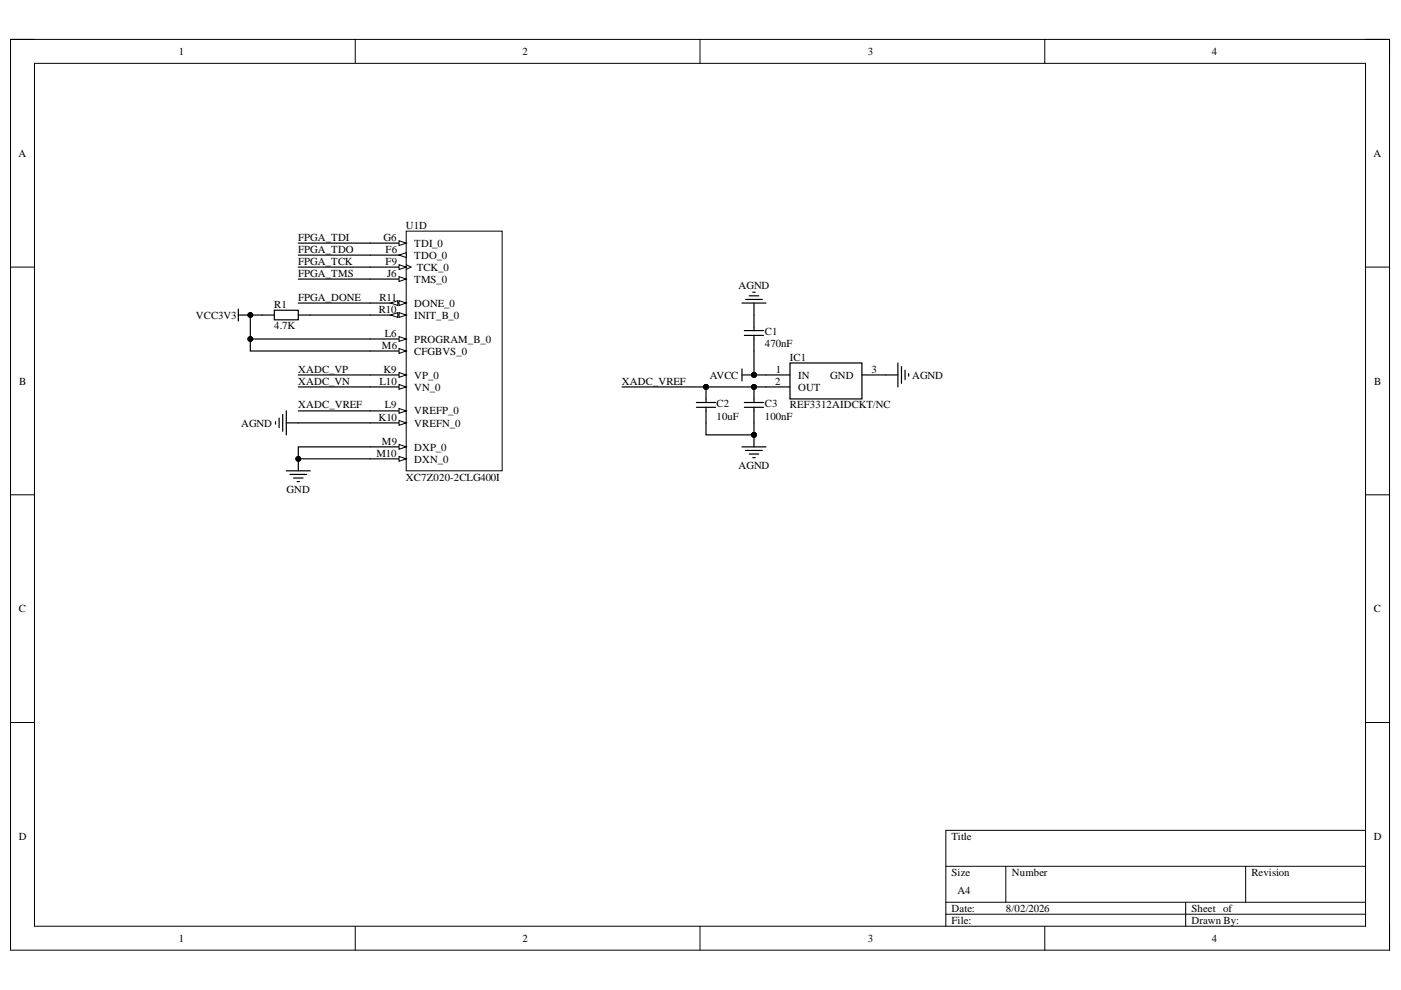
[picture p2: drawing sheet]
<svg xmlns="http://www.w3.org/2000/svg" width="297mm" height="210mm" viewBox="0 0 297 210" stroke-linecap="round" stroke-linejoin="round" font-family="sans-serif">
<path d="M2.2 8.4h292.4v193.1h-292.4z" fill="none" stroke="#000" stroke-width=".21"/>
<path d="M7.3 13.4h282.2v183h-282.2z" fill-rule="evenodd" fill="#fff"/>
<g fill="none" stroke="#000" stroke-width=".21">
<path d="M2.2 8.4h5.1M7.3 13.4h282.2v183h-282.2zM75.3 8.4v5M148.4 8.4v5M221.5 8.4v5M289.5 8.4h5.1v5M2.2 56.6h5.1M289.5 56.6h5.1M2.2 104.9h5.1M289.5 104.9h5.1M2.2 153.2h5.1M289.5 153.2h5.1"/>
<path d="M289.5 176.1h-89v20.3M75.3 196.4v5.1M148.4 196.4v5.1M200.5 183.7h89M200.5 191.3h89M200.5 193.8h89M213.3 183.7v7.6M221.5 196.4v5.1M251.4 191.3v5.1M264.1 183.7v7.6M294.6 196.4v5.1"/>
</g>
<path d="M86.1 49h20.4v50.8h-20.4z" fill-rule="evenodd" fill="#fff"/>
<path d="M86.1 49h20.4v50.8h-20.4z" fill="none" stroke="#000" stroke-width=".21"/>
<path d="M78.5 97.3h7.6" fill="none" stroke="#000" stroke-width=".25"/>
<path d="M84.6 96.8l1.5 .5-1.5 .5z" fill="#fff"/>
<path d="M84.6 96.8l1.5 .5-1.5 .5z" fill="none" stroke="#000" stroke-width=".21"/>
<path d="M78.5 94.7h7.6" fill="none" stroke="#000" stroke-width=".25"/>
<path d="M84.6 94.2l1.5 .5-1.5 .6z" fill="#fff"/>
<path d="M84.6 94.2l1.5 .5-1.5 .6z" fill="none" stroke="#000" stroke-width=".21"/>
<path d="M78.5 89.7h7.6" fill="none" stroke="#000" stroke-width=".25"/>
<path d="M84.6 89.2l1.5 .5-1.5 .5z" fill="#fff"/>
<path d="M84.6 89.2l1.5 .5-1.5 .5z" fill="none" stroke="#000" stroke-width=".21"/>
<path d="M78.5 87.1h7.6" fill="none" stroke="#000" stroke-width=".25"/>
<path d="M84.6 86.6l1.5 .5-1.5 .5z" fill="#fff"/>
<path d="M84.6 86.6l1.5 .5-1.5 .5z" fill="none" stroke="#000" stroke-width=".21"/>
<path d="M78.5 82h7.6" fill="none" stroke="#000" stroke-width=".25"/>
<path d="M84.6 81.5l1.5 .5-1.5 .5z" fill="#fff"/>
<path d="M84.6 81.5l1.5 .5-1.5 .5z" fill="none" stroke="#000" stroke-width=".21"/>
<path d="M78.5 79.5h7.6" fill="none" stroke="#000" stroke-width=".25"/>
<path d="M84.6 79l1.5 .5-1.5 .5z" fill="#fff"/>
<path d="M84.6 79l1.5 .5-1.5 .5z" fill="none" stroke="#000" stroke-width=".21"/>
<path d="M78.5 74.4h7.6" fill="none" stroke="#000" stroke-width=".25"/>
<path d="M84.6 73.9l1.5 .5-1.5 .5z" fill="#fff"/>
<path d="M84.6 73.9l1.5 .5-1.5 .5z" fill="none" stroke="#000" stroke-width=".21"/>
<path d="M78.5 71.9h7.6" fill="none" stroke="#000" stroke-width=".25"/>
<path d="M84.6 71.4l1.5 .5-1.5 .5z" fill="#fff"/>
<path d="M84.6 71.4l1.5 .5-1.5 .5z" fill="none" stroke="#000" stroke-width=".21"/>
<path d="M78.5 66.8h7.6" fill="none" stroke="#000" stroke-width=".25"/>
<path d="M84.6 66.3l1.5 .5-1.5 .5z" fill="#fff"/>
<path d="M84.6 66.3l1.5 .5-1.5 .5z" fill="none" stroke="#000" stroke-width=".21"/>
<path d="M82.8 66.8l1.5-.5v1z" fill="#fff"/>
<path d="M82.8 66.8l1.5-.5v1z" fill="none" stroke="#000" stroke-width=".21"/>
<path d="M78.5 64.3h7.6" fill="none" stroke="#000" stroke-width=".25"/>
<path d="M84.6 63.7l1.5 .6-1.5 .5z" fill="#fff"/>
<path d="M84.6 63.7l1.5 .6-1.5 .5z" fill="none" stroke="#000" stroke-width=".21"/>
<path d="M82.8 64.3l1.5-.6v1.1z" fill="#fff"/>
<path d="M82.8 64.3l1.5-.6v1.1z" fill="none" stroke="#000" stroke-width=".21"/>
<path d="M78.5 59.2h7.6" fill="none" stroke="#000" stroke-width=".25"/>
<path d="M84.6 58.7l1.5 .5-1.5 .5z" fill="#fff"/>
<path d="M84.6 58.7l1.5 .5-1.5 .5z" fill="none" stroke="#000" stroke-width=".21"/>
<path d="M78.5 56.6h7.6" fill="none" stroke="#000" stroke-width=".25"/>
<path d="M84.6 56.1l1.5 .5-1.5 .5z" fill="#fff"/>
<path d="M84.6 56.1l1.5 .5-1.5 .5zM86.1 56.1l1 .5-1 .5" fill="none" stroke="#000" stroke-width=".21"/>
<path d="M78.5 54.1h7.6" fill="none" stroke="#000" stroke-width=".25"/>
<path d="M84.6 54.1l1.5-.5v1z" fill="#fff"/>
<path d="M84.6 54.1l1.5-.5v1z" fill="none" stroke="#000" stroke-width=".21"/>
<path d="M78.5 51.5h7.6" fill="none" stroke="#000" stroke-width=".25"/>
<path d="M84.6 51l1.5 .5-1.5 .6z" fill="#fff"/>
<g fill="none" stroke="#000" stroke-width=".21">
<path d="M84.6 51l1.5 .5-1.5 .6z"/>
<circle cx="53.1" cy="66.8" r=".51"/>
<circle cx="63.2" cy="97.3" r=".51"/>
</g>
<g fill="none" stroke="#000" stroke-width=".25">
<path d="M50.5 66.8h2.6M50.5 65.5v2.6M55.6 66.8h2.6M58.2 65.8h5v2h-5zM63.2 66.8h2.6M58.4 89.4v.5M59.2 88.6v2.1M59.9 87.9v3.5M60.7 99.8h5.1M60.7 87.1v5.1M60.7 89.7h2.5M63.2 97.3v2.5"/>
<path d="M61.5 100.6h3.5M62.2 101.4h2.1M63 102.1h.5"/>
</g>
<g fill="#000">
<circle cx="53.1" cy="66.8" r=".51"/>
<circle cx="63.2" cy="97.3" r=".51"/>
</g>
<path d="M167.5 77h15.2v7.6h-15.2z" fill-rule="evenodd" fill="#fff"/>
<g fill="none" stroke="#000" stroke-width=".25">
<path d="M63.2 51.5h15.3M63.2 59.2h15.3M63.2 56.6h15.3M63.2 54.1h15.3M53.1 71.9v2.5h25.4M55.6 66.8h-2.5v5.1h25.4M63.2 79.5h15.3M63.2 64.3h15.3M65.8 66.8h12.7M157.3 79.5h10.2M157.3 78.2v2.6M157.3 64.3h5.1"/>
<path d="M157.8 71.1h4.1M157.8 70.1h4.1M158.1 63.5h3.5M158.8 62.7h2.1M159.6 62h.5M159.9 64.3v5.8M159.9 71.1v8.4M167.5 77h15.2v7.6h-15.2zM182.7 79.5h7.7M190.4 77v5M191.1 77.7v3.6M191.9 78.5v2"/>
<path d="M192.7 79.2v.6M63.2 82h15.3M63.2 87.1h15.3M63.2 89.7h15.3M78.5 94.7h-15.3v2.6h15.3M131.9 82h35.6M147.7 85.3h4M147.7 86.4h4M149.7 86.4v5.8h10.2M149.7 84.6v.7M157.3 94.7h5.1M157.8 85.3h4.1"/>
<path d="M157.8 86.4h4.1M158.1 95.5h3.5M158.8 96.3h2.1M159.6 97h.5M159.9 84.6v.7M159.9 86.4v8.3"/>
</g>
<g fill="#000">
<circle cx="53.1" cy="71.9" r=".51"/>
<circle cx="53.1" cy="66.8" r=".51"/>
<circle cx="159.9" cy="79.5" r=".51"/>
<circle cx="63.2" cy="97.3" r=".51"/>
<circle cx="159.9" cy="92.2" r=".51"/>
</g>
<g fill="none" stroke="#000" stroke-width=".21">
<circle cx="53.1" cy="71.9" r=".51"/>
<circle cx="53.1" cy="66.8" r=".51"/>
<circle cx="159.9" cy="79.5" r=".51"/>
<circle cx="63.2" cy="97.3" r=".51"/>
<circle cx="159.9" cy="92.2" r=".51"/>
</g>
<g font-size="3.5">
<text x="148.9" y="83.9">PIC202</text>
<text x="159.1" y="83.9">PIC302</text>
</g>
<g font-size="2.3">
<text x="37.9" y="11.7">1</text>
<text x="110.8" y="11.7">2</text>
<text x="184" y="11.7">3</text>
<text x="256.9" y="11.7">4</text>
<text x="3.9" y="33.3">A</text>
<text x="291.2" y="33.3">A</text>
<text x="63.2" y="51.1">FPGA_TDI</text>
<text x="63.2" y="53.6">FPGA_TDO</text>
<text x="81.3" y="51.1">G6</text>
<text x="81.8" y="53.6">F6</text>
<text x="86.1" y="48.5">U1D</text>
<text x="87.8" y="52.3">TDI_0</text>
<text x="63.2" y="56.2">FPGA_TCK</text>
<text x="63.2" y="58.7">FPGA_TMS</text>
<text x="81.8" y="56.2">F9</text>
<text x="82.1" y="58.7">J6</text>
<text x="87.8" y="60">TMS_0</text>
<text x="87.8" y="54.9">TDO_0</text>
<text x="88.4" y="57.4">TCK_0</text>
<text x="58.1" y="65.3">R1</text>
<text x="63.2" y="63.8">FPGA_DONE</text>
<text x="80.5" y="63.8">R11</text>
<text x="87.8" y="65">DONE_0</text>
<text x="156.6" y="61.2">AGND</text>
<text x="41.6" y="67.6">VCC3V3</text>
<text x="58.1" y="69.9">4.7K</text>
<text x="80.3" y="66.3">R10</text>
<text x="81.6" y="71.4">L6</text>
<text x="87.8" y="67.6">INIT_B_0</text>
<text x="162.1" y="71.1">C1</text>
<text x="81" y="73.9">M6</text>
<text x="87.8" y="75.2">CFGBVS_0</text>
<text x="87.8" y="72.6">PROGRAM_B_0</text>
<text x="162.1" y="73.7">470nF</text>
<text x="167.5" y="76.5">IC1</text>
<text x="4.1" y="81.5">B</text>
<text x="63.2" y="79">XADC_VP</text>
<text x="63.2" y="81.5">XADC_VN</text>
<text x="80.5" y="81.5">L10</text>
<text x="81.3" y="79">K9</text>
<text x="87.8" y="82.8">VN_0</text>
<text x="87.8" y="80.3">VP_0</text>
<text x="131.8" y="81.5">XADC_VREF</text>
<text x="150.5" y="80.3">AVCC</text>
<text x="164.3" y="81.5">2</text>
<text x="164.5" y="79">1</text>
<text x="169.3" y="80.3">IN</text>
<text x="169.3" y="82.8">OUT</text>
<text x="176" y="80.3">GND</text>
<text x="184.7" y="79">3</text>
<text x="193.4" y="80.3">AGND</text>
<text x="291.4" y="81.5">B</text>
<text x="63.2" y="86.6">XADC_VREF</text>
<text x="80.2" y="89.2">K10</text>
<text x="81.6" y="86.6">L9</text>
<text x="87.8" y="87.9">VREFP_0</text>
<text x="151.9" y="89">10uF</text>
<text x="151.9" y="86.3">C2</text>
<text x="162.1" y="89">100nF</text>
<text x="162.1" y="86.3">C3</text>
<text x="167.5" y="86.6">REF3312AIDCKT/NC</text>
<text x="51.1" y="90.5">AGND</text>
<text x="81" y="94.3">M9</text>
<text x="87.8" y="95.6">DXP_0</text>
<text x="87.8" y="90.5">VREFN_0</text>
<text x="79.8" y="96.8">M10</text>
<text x="86.1" y="101.9">XC7Z020-2CLG400I</text>
<text x="87.8" y="98.1">DXN_0</text>
<text x="156.6" y="99.4">AGND</text>
<text x="60.8" y="104.4">GND</text>
<text x="4" y="129.8">C</text>
<text x="291.3" y="129.8">C</text>
<text x="4" y="178.1">D</text>
<text x="201.8" y="178.1">Title</text>
<text x="291.3" y="178.1">D</text>
<text x="201.8" y="185.7">Size</text>
<text x="214.5" y="185.7">Number</text>
<text x="265.3" y="185.7">Revision</text>
<text x="203" y="189.5">A4</text>
<text x="201.8" y="193.3">Date:</text>
<text x="201.8" y="195.9">File:</text>
<text x="213.3" y="193.3">8/02/2026</text>
<text x="252.6" y="193.3">Sheet of</text>
<text x="252.6" y="195.9">Drawn By:</text>
<text x="37.9" y="199.7">1</text>
<text x="110.8" y="199.7">2</text>
<text x="184" y="199.7">3</text>
<text x="256.9" y="199.7">4</text>
</g>
</svg>
